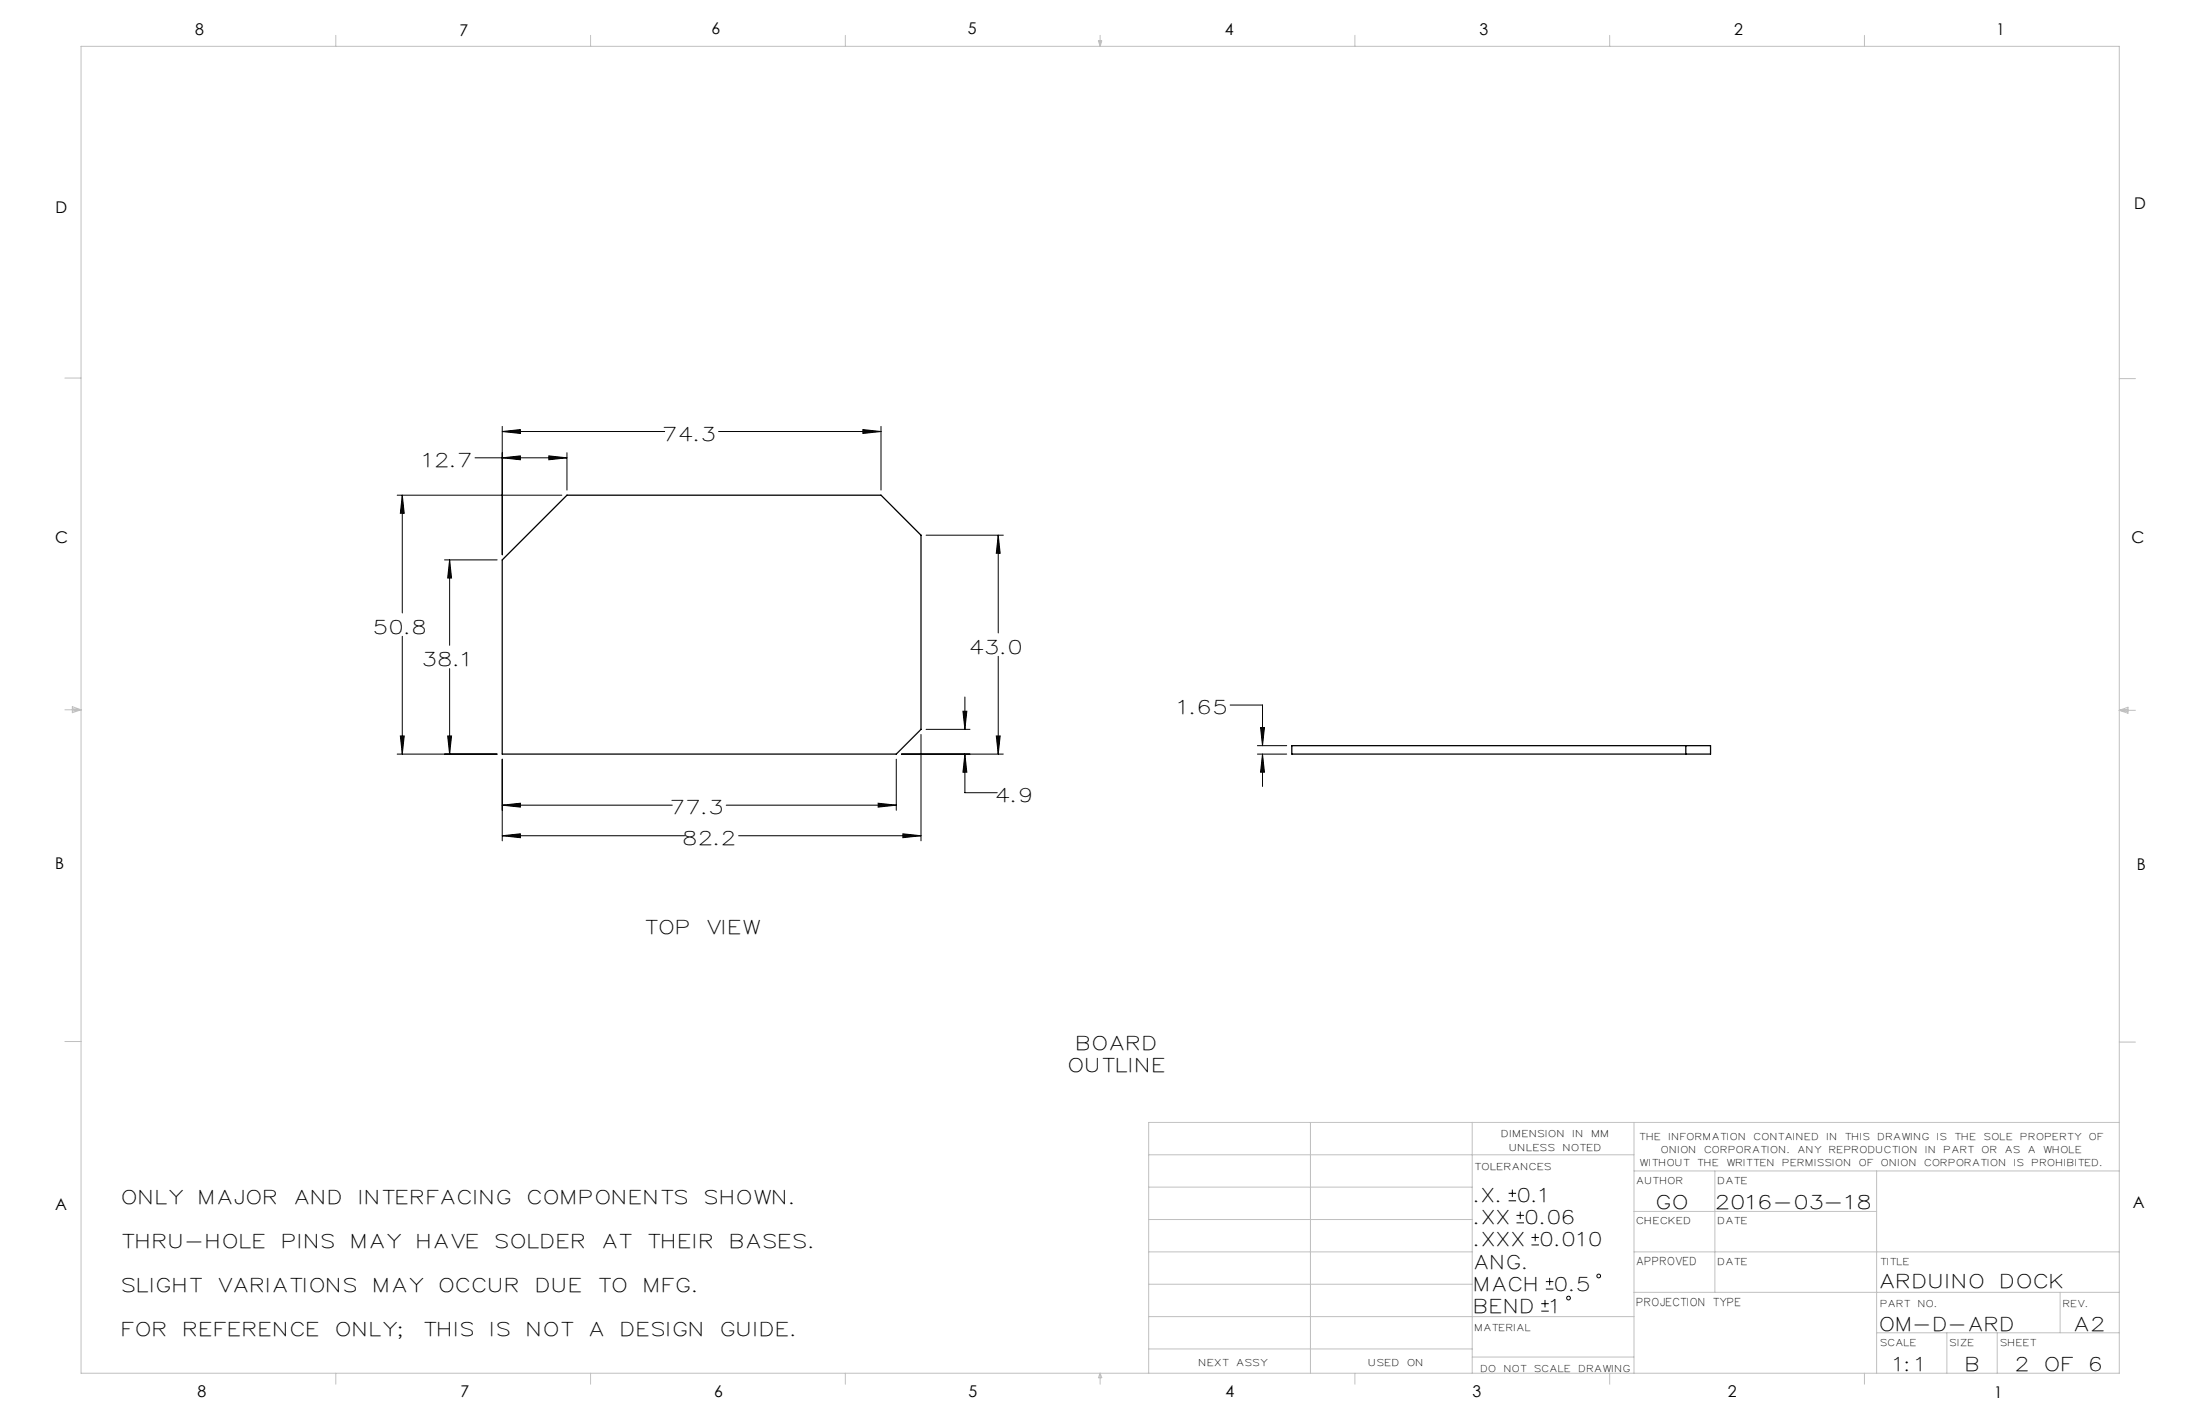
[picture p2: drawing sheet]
<svg xmlns="http://www.w3.org/2000/svg" width="432mm" height="279mm" viewBox="0 0 432 279" stroke-linecap="round" stroke-linejoin="round" font-family="sans-serif">
<g fill="none" stroke="#000" stroke-width=".2">
<path d="M78 97.2h32.3M79 97.2l.3 3.5h-.7zM79 97.2v23.1M93.2 89.8h18.1M98.6 89.8l3.5-.4v.8zM98.6 84.7l3.5-.4v.7zM98.6 83.7v25.2M98.6 84.7h31.9M107.7 89.4l3.6 .4-3.6 .4zM111.3 88.8v7.4M141 84.7h31.9M169.4 84.3l3.5 .4-3.5 .3z"/>
<path d="M172.9 83.7v12.5M87.2 109.9h10.4M88.2 109.9l.4 3.5h-.7zM88.2 109.9v16.7M181.8 105h15.1M195.9 105l.4 3.6h-.8zM195.9 105v19.2M79 124.8v23.2M88.2 131.2v16.8M189 139.6h.8l-.4 3.5zM189.4 136.8v6.3M195.9 128.8v19.2"/>
<path d="M241.4 138.3h6.4v8M78 148h19.6M78.6 144.4h.7l-.3 3.6zM87.9 144.4h.7l-.4 3.6zM98.6 158l3.5-.4v.8zM98.6 149v16M98.6 158h33.4M142.5 158h33.4M172.4 157.6l3.5 .4-3.5 .4zM175.9 149v10M176.9 148h20M180.8 144.1v20.9"/>
<path d="M181.8 143.1h8.6M189.4 148l.4 3.5h-.8zM189.4 148v7.5h6.3M195.5 144.4h.8l-.4 3.6zM246.8 148h5.7M246.8 146.3h5.7M247.4 142.8h.8l-.4 3.5zM247.8 148l.4 3.5h-.8zM247.8 148v6.3M98.6 164l3.5-.4v.8zM98.6 164h35.8M145 164h35.8"/>
<path d="M177.2 163.6l3.6 .4-3.6 .4zM296.1 235.6h1.5M296.1 234.1h1.5M296.8 233.4v1.5M297.7 239.9h1.4M297.7 238.5h1.4M298.4 237.7v1.5M300.6 244.3h1.5M300.6 242.8h1.5M301.3 242.1v1.4M302.5 257.3h1.5M302.5 255.8h1.5"/>
<path d="M303.2 255.1v1.4M303.4 252.9h1.5M303.4 251.5h1.5M304.1 250.7v1.5"/>
<circle cx="307.9" cy="254.7" r=".37"/>
<circle cx="313.8" cy="250.4" r=".37"/>
</g>
<g fill="none" stroke="#c0c0c0" stroke-width=".2">
<path d="M15.9 9.1h400.1v260.3h-400.1zM65.9 6.9v2.2M115.9 6.9v2.2M165.9 6.9v2.2M215.6 8h.6l-.3 1.1zM215.7 8l.2 1.1M215.9 6.9v2.2M216 8l-.1 1.1M265.9 6.9v2.2M315.9 6.9v2.2M365.9 6.9v2.2M12.7 74.2h3.2"/>
<path d="M416 74.3h3.1M12.7 139.3h3.2M14.2 139l1.7 .3M14.2 138.7l1.7 .6-1.7 .5zM15.9 139.3l-1.7 .2M416 139.4h3.1M416 139.4l1.7-.6v1.1zM416 139.4l1.7 .2M417.7 139.1l-1.7 .3M12.7 204.4h3.2M416 204.5h3.1M225.5 226.6h95.2"/>
<path d="M225.5 239.3h63.5M225.5 232.9h63.5M257.2 220.2v49.2M289 220.2v49.2M320.7 220.2v49.2M320.7 237.7h47.6M320.7 229.8h95.3M336.6 229.8v23.8M368.3 229.8v39.6M416 220.2h-190.5v49.2M225.5 258.3h95.2M225.5 245.6h63.5"/>
<path d="M225.5 252h63.5M320.7 253.6h95.3M320.7 245.6h95.3M404.3 253.6v7.9M65.9 269.4v2.2M115.9 269.4v2.2M165.9 269.4v2.2M215.9 269.4v2.2M215.9 269.4l.3 .9h-.6zM225.5 264.7h63.5M265.9 269.4v2.2M289 266.3h31.7"/>
<path d="M315.9 269.4v2.2M365.9 269.4v2.2M368.3 261.5h47.7M382.1 261.5v7.9M392 261.5v7.9"/>
</g>
<path d="M98.6 164l3.5-.4v.8zM177.2 163.6l3.6 .4-3.6 .4zM87.9 144.4h.7l-.4 3.6zM88.2 109.9l.4 3.5h-.7zM79 97.2l.3 3.5h-.7zM78.6 144.4h.7l-.3 3.6zM195.9 105l.4 3.6h-.8zM195.5 144.4h.8l-.4 3.6zM98.6 89.8l3.5-.4v.8zM107.7 89.4l3.6 .4-3.6 .4zM98.6 84.7l3.5-.4v.7zM169.4 84.3l3.5 .4-3.5 .3zM98.6 158l3.5-.4v.8zM172.4 157.6l3.5 .4-3.5 .4zM189.4 148l.4 3.5h-.8zM189 139.6h.8l-.4 3.5zM247.4 142.8h.8l-.4 3.5zM247.8 148l.4 3.5h-.8z" fill="#000"/>
<path d="M98.6 109.9l12.7-12.7h61.6l7.9 7.8v38.1l-4.9 4.9h-77.3zM253.5 146.3h82.2v1.7h-82.2zM330.9 146.3v1.7" fill="none" stroke="#000" stroke-width=".25"/>
<g font-size="3.7">
<text x="130.5" y="86.4">74.3</text>
<text x="83.3" y="91.6">12.7</text>
<text x="73.7" y="124.3">50.8</text>
<text x="83.3" y="130.7">38.1</text>
<text x="190.6" y="128.3">43.0</text>
<text x="231.5" y="140.1">1.65</text>
<text x="132" y="159.7">77.3</text>
<text x="195.7" y="157.3">4.9</text>
<text x="134.4" y="165.8">82.2</text>
<text x="126.9" y="183.3">TOP</text>
<text x="139" y="183.3">VIEW</text>
<text x="211.5" y="206">BOARD</text>
<text x="210" y="210.3">OUTLINE</text>
<text x="24.2" y="236.2">ONLY</text>
<text x="39.3" y="236.2">MAJOR</text>
<text x="58" y="236.2">AND</text>
<text x="70.7" y="236.2">INTERFACING</text>
<text x="103.8" y="236.2">COMPONENTS</text>
<text x="138.6" y="236.2">SHOWN.</text>
<text x="289.6" y="235.9">.X.</text>
<text x="298.1" y="235.9">0.1</text>
<text x="325.4" y="237.1">GO</text>
<text x="337" y="237.1">2016-03-18</text>
<text x="24.2" y="244.9">THRU-HOLE</text>
<text x="55.6" y="244.9">PINS</text>
<text x="69.2" y="244.9">MAY</text>
<text x="82.1" y="244.9">HAVE</text>
<text x="97.5" y="244.9">SOLDER</text>
<text x="118.5" y="244.9">AT</text>
<text x="127.4" y="244.9">THEIR</text>
<text x="143.6" y="244.9">BASES.</text>
<text x="289.6" y="244.6">.XXX</text>
<text x="289.6" y="240.2">.XX</text>
<text x="299.6" y="240.2">0.06</text>
<text x="302.6" y="244.6">0.010</text>
<text x="289.6" y="248.9">ANG.</text>
<text x="24.2" y="253.5">SLIGHT</text>
<text x="43.1" y="253.5">VARIATIONS</text>
<text x="73.6" y="253.5">MAY</text>
<text x="86.4" y="253.5">OCCUR</text>
<text x="105.5" y="253.5">DUE</text>
<text x="117.7" y="253.5">TO</text>
<text x="126.6" y="253.5">MFG.</text>
<text x="289.6" y="257.6">BEND</text>
<text x="289.6" y="253.2">MACH</text>
<text x="304.5" y="257.6">1</text>
<text x="305.4" y="253.2">0.5</text>
<text x="369.2" y="252.8">ARDUINO</text>
<text x="392.9" y="252.8">DOCK</text>
<text x="24.2" y="262.2">FOR</text>
<text x="36.3" y="262.2">REFERENCE</text>
<text x="66.2" y="262.2">ONLY;</text>
<text x="83.4" y="262.2">THIS</text>
<text x="96.6" y="262.2">IS</text>
<text x="103.7" y="262.2">NOT</text>
<text x="115.9" y="262.2">A</text>
<text x="122.1" y="262.2">DESIGN</text>
<text x="141.7" y="262.2">GUIDE.</text>
<text x="369.2" y="261.2">OM-D-ARD</text>
<text x="407.4" y="261.2">A2</text>
<text x="371.9" y="269.1">1:1</text>
<text x="386.1" y="269.1">B</text>
<text x="395.9" y="269.1">2</text>
<text x="401.6" y="269.1">OF</text>
<text x="410.4" y="269.1">6</text>
</g>
<g font-size="3.2">
<text x="38.3" y="6.9">8</text>
<text x="90.2" y="7">7</text>
<text x="139.7" y="6.8">6</text>
<text x="190" y="6.8">5</text>
<text x="240.4" y="6.8">4</text>
<text x="290.4" y="6.9">3</text>
<text x="340.4" y="6.8">2</text>
<text x="391.9" y="6.9">1</text>
<text x="10.9" y="41.8">D</text>
<text x="418.9" y="41">D</text>
<text x="10.9" y="106.5">C</text>
<text x="418.4" y="106.6">C</text>
<text x="10.8" y="170.4">B</text>
<text x="419.4" y="170.8">B</text>
<text x="10.8" y="237.4">A</text>
<text x="418.6" y="237">A</text>
<text x="38.8" y="274.1">8</text>
<text x="90.4" y="274.1">7</text>
<text x="140.2" y="274.1">6</text>
<text x="190.1" y="274.1">5</text>
<text x="240.5" y="274.1">4</text>
<text x="289" y="274.1">3</text>
<text x="339.1" y="274.1">2</text>
<text x="391.4" y="274.4">1</text>
</g>
<g font-size="2.1">
<text x="321.3" y="248.2">APPROVED</text>
<text x="321.3" y="256.3">PROJECTION TYPE</text>
</g>
<g font-size="1.8">
<text x="294.9" y="223.2">DIMENSION</text>
<text x="296.4" y="225.8">UNLESS</text>
<text x="306.9" y="225.8">NOTED</text>
<text x="308.8" y="223.2">IN</text>
<text x="312.5" y="223.2">MM</text>
<text x="321.9" y="223.6">THE</text>
<text x="326.2" y="226.2">ONION</text>
<text x="327.7" y="223.6">INFORMATION</text>
<text x="334.7" y="226.2">CORPORATION.</text>
<text x="344.4" y="223.6">CONTAINED</text>
<text x="353" y="226.2">ANY</text>
<text x="358.7" y="223.6">IN</text>
<text x="359.1" y="226.2">REPRODUCTION</text>
<text x="362.3" y="223.6">THIS</text>
<text x="368.7" y="223.6">DRAWING</text>
<text x="378.1" y="226.2">IN</text>
<text x="380.4" y="223.6">IS</text>
<text x="381.7" y="226.2">PART</text>
<text x="383.8" y="223.6">THE</text>
<text x="389.1" y="226.2">OR</text>
<text x="389.6" y="223.6">SOLE</text>
<text x="393.7" y="226.2">AS</text>
<text x="396.7" y="223.6">PROPERTY</text>
<text x="398.2" y="226.2">A</text>
<text x="401.2" y="226.2">WHOLE</text>
<text x="410.2" y="223.6">OF</text>
<text x="289.6" y="229.5">TOLERANCES</text>
<text x="321.3" y="232.2">AUTHOR</text>
<text x="322" y="228.8">WITHOUT</text>
<text x="333.3" y="228.8">THE</text>
<text x="337.3" y="232.2">DATE</text>
<text x="339" y="228.8">WRITTEN</text>
<text x="350" y="228.8">PERMISSION</text>
<text x="365" y="228.8">OF</text>
<text x="369.4" y="228.8">ONION</text>
<text x="377.9" y="228.8">CORPORATION</text>
<text x="395.5" y="228.8">IS</text>
<text x="398.9" y="228.8">PROHIBITED.</text>
<text x="321.3" y="240.1">CHECKED</text>
<text x="337.3" y="240.1">DATE</text>
<text x="337.3" y="248.2">DATE</text>
<text x="369.2" y="248.2">TITLE</text>
<text x="369.2" y="256.4">PART</text>
<text x="376.6" y="256.4">NO.</text>
<text x="405.1" y="256.4">REV.</text>
<text x="289.6" y="261.1">MATERIAL</text>
<text x="235.4" y="268">NEXT</text>
<text x="242.8" y="268">ASSY</text>
<text x="268.8" y="268">USED</text>
<text x="276.4" y="268">ON</text>
<text x="290.8" y="269.1">DO</text>
<text x="295.3" y="269.1">NOT</text>
<text x="301.3" y="269.1">SCALE</text>
<text x="310" y="269.1">DRAWING</text>
<text x="369.2" y="264">SCALE</text>
<text x="382.8" y="264">SIZE</text>
<text x="392.8" y="264">SHEET</text>
</g>
</svg>
